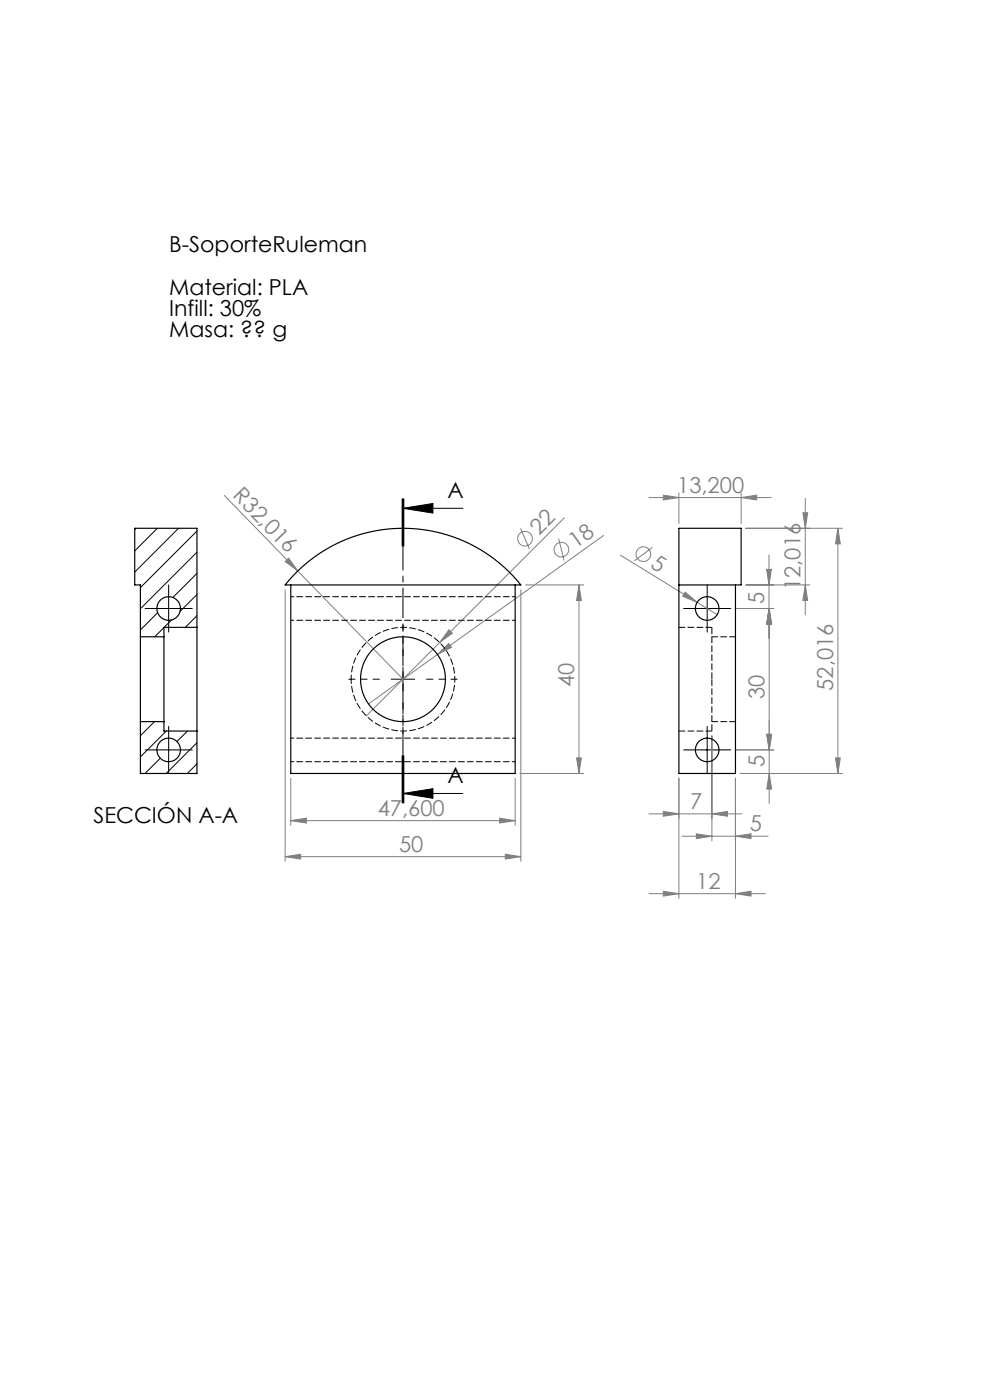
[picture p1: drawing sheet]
<svg xmlns="http://www.w3.org/2000/svg" width="210mm" height="297mm" viewBox="0 0 210 297" stroke-linecap="round" stroke-linejoin="round" font-family="sans-serif">
<g fill="none" stroke="#808080" stroke-width=".21">
<path d="M47.6 105.1l37.9 39M60.5 119.1l.7-.7 2 2.7zM110.4 112.1l1.9 4.4M118.5 114.3l1.2 4.6M119.7 109.9l-42 42M128 113.6l-35.2 25.2M131.6 117.8l16.3 10M137.7 105.6h25.9M138.4 116.1l-3.8 2.9M140.7 105l3.3 .6-3.3 .5zM144 104.6v6.5M157.2 105.6l3.3-.6v1.1z"/>
<path d="M157.2 104.6v6.5M158.2 112.1h20.5M163.1 117.7v17.7M170.3 108.8h1l-.5 3.3zM170.8 105.7v24.7M177.7 112.1v52M177.7 112.1l.5 3.3h-1zM60.5 125.1v57.6M92.8 138.8l2.4-2.3 .6 .8zM92.8 138.8l-14.6 10.5M95.2 133.6l.8 .7-2.7 2zM110.5 125.1v57.6"/>
<path d="M111.5 124.1h12.3M122.8 124.1v40M122.8 124.1l.5 3.3h-1zM145.3 125.6l2.6 2.2-3.1-1.3zM147.9 127.8l4.2 2.6M156 129.1h8.2M158.2 124.1h13.6M162.6 120.8h1l-.5 3.3zM163.1 129.1l.5 3.3h-1zM163.2 129.1v41.3M163.2 129.1l.5 3.3h-1zM170.8 124.1l.5 3.3h-1z"/>
<path d="M151 156.1v22.3M156 159.1h8.2M162.7 155.8h1l-.5 3.3zM61.7 174.1l3.3-.5v1zM61.7 165.1v10M61.7 174.1h47.6M106 173.6l3.3 .5-3.3 .5zM109.3 165.1v10M110.3 164.1h13.5M122.3 160.8h1l-.5 3.3zM137.7 172.7h19.7M140.7 172.1l3.3 .6-3.3 .5z"/>
<path d="M144 165.1v25.5M144.7 177.4h18.2M147.7 176.9l3.3 .5-3.3 .5zM151 172.7l3.3-.6v1.1zM156 177.4l3.3-.5v1zM156 165.1v25.5M157 164.1h21.7M163.2 164.1l.5 3.3h-1zM177.2 160.8h1l-.5 3.3zM60.5 181.7l3.3-.5v1zM60.5 181.7h50M107.2 181.2l3.3 .5-3.3 .5z"/>
<path d="M137.7 189.6h24.7M140.7 189.1l3.3 .5-3.3 .5zM156 189.6l3.3-.5v1z"/>
<circle cx="111.4" cy="114.3" r="1.56"/>
<circle cx="119.1" cy="116.6" r="1.56"/>
<circle cx="136.5" cy="117.6" r="1.56"/>
</g>
<g fill="none" stroke="#000" stroke-width=".21">
<path d="M85.3 105.8v10M85.5 107.8l6.3-1v2zM85.5 105.8v10M85.5 107.8h12.7M85.7 105.8v10M33.3 129.1h5M35.8 126.6v5M147.5 129.1h5M150 126.6v5M33.3 159.1h5M35.8 156.6v5M83 144.1h5"/>
<path d="M85.5 141.6v5M147.5 159.1h5M150 156.6v5M85.3 160.3v10M85.5 168.3l6.3-1v2zM85.5 160.3v10M85.5 168.3h12.7M85.7 160.3v10z"/>
</g>
<g fill="none" stroke="#000" stroke-width=".21" stroke-dasharray="15.2 1.3 1.3 1.3">
<path d="M33.3 129.1h-2.5M35.8 126.6v-2.5M35.8 131.6v2.5M38.3 129.1h2.5M147.5 129.1h-2.5M150 126.6v-2.5M150 131.6v2.5M152.5 129.1h2.5M33.3 159.1h-2.5M35.8 156.6v-2.5M38.3 159.1h2.5M147.5 159.1h-2.5"/>
<path d="M150 156.6v-2.5M152.5 159.1h2.5M35.8 161.6v2.5M150 161.6v2.5"/>
</g>
<path d="M85.5 139.1v-6.5M80.5 144.1h-6.5M85.5 149.1v6.5M90.5 144.1h6.5" fill="none" stroke="#000" stroke-width=".21" stroke-dasharray="15.2 1.3 1.3 1.3" stroke-dashoffset="13.9"/>
<path d="M85.5 105.8v64.5" fill="none" stroke="#000" stroke-width=".21" stroke-dasharray="6.3 1.3 1.3 1.3" stroke-dashoffset="1.4"/>
<path d="M85.5 107.8l6.3-1v2zM85.5 168.3l6.3-1v2z" fill="#000"/>
<g fill="#808080">
<path d="M60.5 119.1l.7-.7 2 2.7z"/>
<path d="M145.3 125.6l2.6 2.2-3.1-1.3z"/>
<path d="M92.8 138.8l2.4-2.3 .6 .8z"/>
<path d="M95.2 133.6l.8 .7-2.7 2z"/>
<path d="M156 189.6l3.3-.5v1zM140.7 189.1l3.3 .5-3.3 .5zM157.2 105.6l3.3-.6v1.1zM140.7 105l3.3 .6-3.3 .5z"/>
<path d="M61.7 174.1l3.3-.5v1zM106 173.6l3.3 .5-3.3 .5zM60.5 181.7l3.3-.5v1zM107.2 181.2l3.3 .5-3.3 .5zM140.7 172.1l3.3 .6-3.3 .5zM151 172.7l3.3-.6v1.1zM147.7 176.9l3.3 .5-3.3 .5zM156 177.4l3.3-.5v1z"/>
<path d="M162.7 155.8h1l-.5 3.3zM163.2 129.1l.5 3.3h-1zM163.1 129.1l.5 3.3h-1zM162.6 120.8h1l-.5 3.3zM170.8 124.1l.5 3.3h-1zM170.3 108.8h1l-.5 3.3zM177.2 160.8h1l-.5 3.3zM177.7 112.1l.5 3.3h-1z"/>
<path d="M122.3 160.8h1l-.5 3.3zM122.8 124.1l.5 3.3h-1z"/>
<path d="M162.7 155.8h1l-.5 3.3zM163.2 164.1l.5 3.3h-1z"/>
</g>
<g fill="none" stroke="#000" stroke-width=".25">
<path d="M144 112.1h13.2v12h-13.2zM29.8 135.1v18M29.8 135.1h5M34.8 135.1v18M41.8 133.1v22M41.8 133.1v-21h-13.2v12h1.2v11M41.8 133.1h-7v2M61.7 124.1v40h47.6v-40M63 121.3a32 32 0 0 1 47.5 2.8h-50zM144 124.1v40h12v-40M29.8 153.1v11h12v-9M29.8 153.1h5"/>
<path d="M34.8 153.1v2h7"/>
<circle cx="35.8" cy="129.1" r="2.5"/>
<circle cx="150" cy="129.1" r="2.5"/>
<circle cx="35.8" cy="159.1" r="2.5"/>
<circle cx="85.5" cy="144.1" r="9"/>
<circle cx="150" cy="159.1" r="2.5"/>
</g>
<path d="M74.5 144.1a11 11 0 0 1 16.3-9.7 11 11 0 0 1 .6 19 11 11 0 0 1-16.9-8.6v-.7" fill="none" stroke="#000" stroke-width=".21" stroke-dasharray="1.3 .6" stroke-dashoffset=".4"/>
<path d="M61.7 131.6h47.6M109.3 126.6h-47.6M109.3 156.6h-47.6M61.7 161.6h47.6" fill="none" stroke="#000" stroke-width=".21" stroke-dasharray="1.3 .6" stroke-dashoffset=".6"/>
<path d="M151 144.1v-11M151 155.1v-11" fill="none" stroke="#000" stroke-width=".21" stroke-dasharray="1.3 .6" stroke-dashoffset="-.1"/>
<path d="M151 133.1h-7M156 135.1h-5M144 155.1h7M151 153.1h5" fill="none" stroke="#000" stroke-width=".21" stroke-dasharray="1.3 .6"/>
<g fill="none" stroke="#000" stroke-width=".21">
<path d="M28.9 112.1l-.3 .3M33.4 112.1l-4.8 4.8M37.9 112.1l-9.3 9.3M41.8 112.7l-12 12M41.8 117.1l-12 12M33.4 130l-3.6 3.6M34.8 133.1l-2 2M36.4 131.5l-1.6 1.6M41.8 121.6l-5.1 5.2M41.8 126.1l-3.6 3.6M41.8 130.6l-2.5 2.5M32.8 153.1l-3 3"/>
<path d="M35.3 155.1l-5.5 5.5M39.8 155.1l-2.3 2.2M41.8 157.6l-6.6 6.5M34 160.8l-3.2 3.3M41.8 162l-2.1 2.1"/>
</g>
<g font-size="4.7">
<text x="35.9" y="53.4">B-SoporteRuleman</text>
<text x="35.9" y="62.5">Material: PLA</text>
<text x="35.9" y="67">Infill: 30%</text>
<text x="35.9" y="71.5">Masa: ?? g</text>
<text x="95" y="105.7">A</text>
<text x="95" y="166.2">A</text>
<text x="19.8" y="174.6">SECCIÓN A-A</text>
</g>
<g font-size="4.7" fill="#808080">
<text x="49.2" y="105.3" transform="rotate(46 49.2 105.3)">R32,016</text>
<text x="143.6" y="104.5">13,200</text>
<text x="114.4" y="113.7" transform="rotate(-45 114.4 113.7)">22</text>
<text x="122.2" y="116.5" transform="rotate(-36 122.2 116.5)">18</text>
<text x="137.8" y="120.4" transform="rotate(32 137.8 120.4)">5</text>
<text x="169.8" y="125.2" transform="rotate(-90 169.8 125.2)">12,016</text>
<text x="162.1" y="128" transform="rotate(-90 162.1 128)">5</text>
<text x="121.8" y="145.7" transform="rotate(-90 121.8 145.7)">40</text>
<text x="162.1" y="148.4" transform="rotate(-90 162.1 148.4)">30</text>
<text x="176.7" y="146.5" transform="rotate(-90 176.7 146.5)">52,016</text>
<text x="162.1" y="162.7" transform="rotate(-90 162.1 162.7)">5</text>
<text x="80.1" y="173.1">47,600</text>
<text x="146.4" y="171.6">7</text>
<text x="159" y="176.4">5</text>
<text x="84.6" y="180.7">50</text>
<text x="147.7" y="188.6">12</text>
</g>
</svg>
